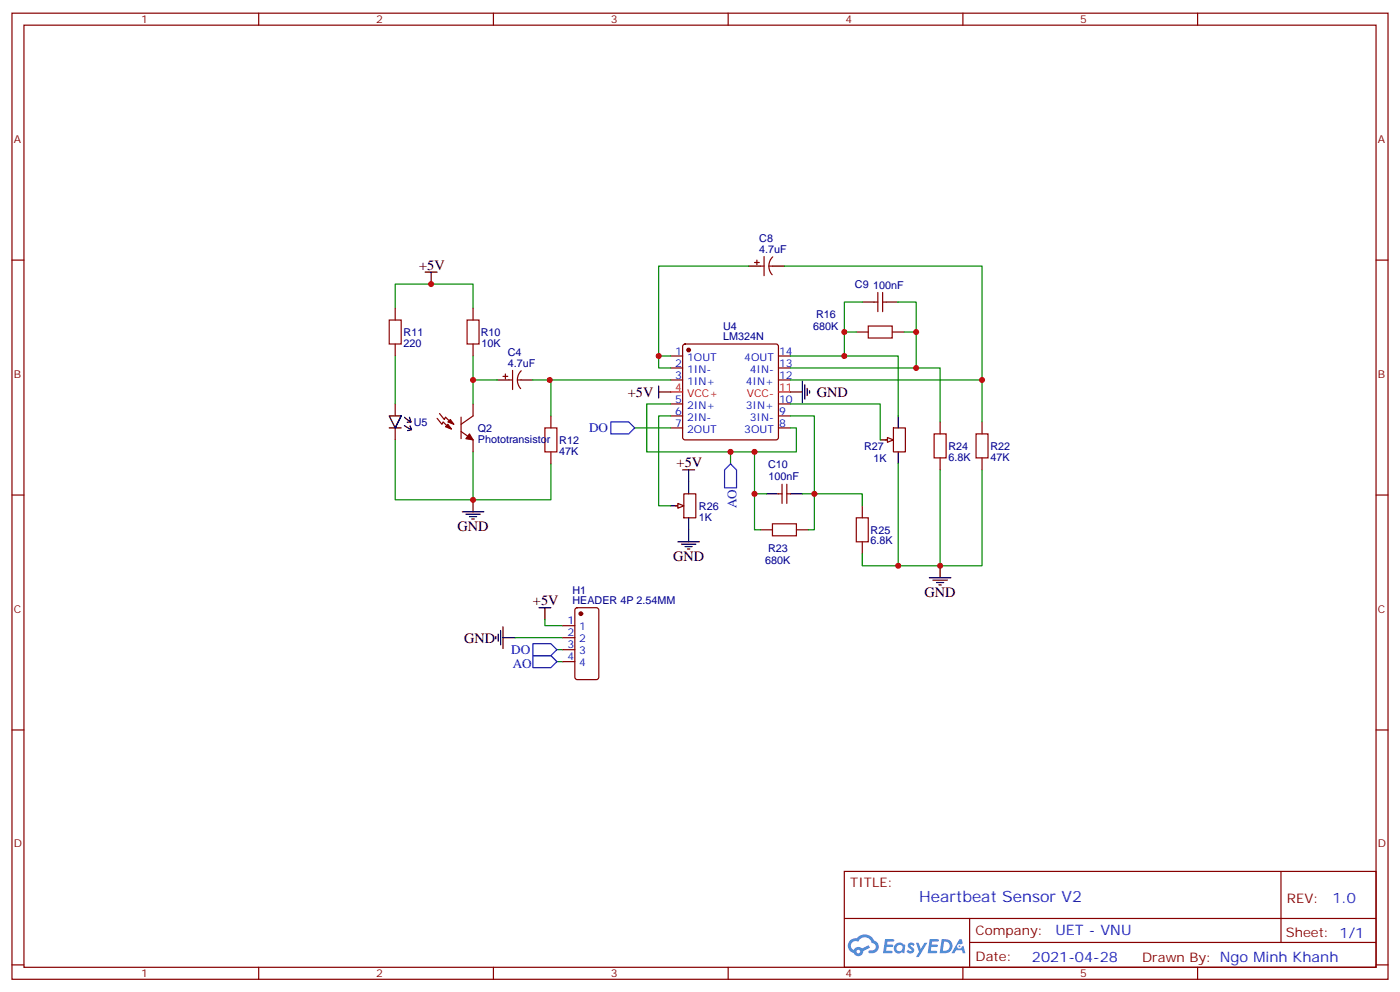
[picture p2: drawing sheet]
<svg xmlns="http://www.w3.org/2000/svg" width="412mm" height="292mm" viewBox="0 0 412 292" stroke-linecap="round" stroke-linejoin="round" font-family="sans-serif">
<g fill="none" stroke="#870000" stroke-width=".35">
<path d="M3.5 3.9h405.4v284.3h-405.4zM7.1 7.4h398.2v277.3h-398.2zM76.2 3.9v3.5M145.3 3.9v3.5M214.5 3.9v3.5M283.6 3.9v3.5M352.8 3.9v3.5M3.5 76.6h3.6M405.3 76.6h3.6M3.5 145.7h3.6M405.3 145.7h3.6M3.5 214.8h3.6"/>
<path d="M405.3 214.8h3.6M248.7 256.5h156.6v28.2h-156.6zM377.3 256.5v20.9M248.7 270.3h156.5M285.6 277.4h119.6M285.6 270.3v14.1M3.5 284h3.6M76.2 284.7v3.5M145.3 284.7v3.5M214.5 284.7v3.5M283.6 284.7v3.5M352.8 284.7v3.5"/>
<path d="M405.3 284h3.6"/>
</g>
<g fill="#5487ff">
<path d="M267.7 277.6a1.22 1.22 0 0 1 1.7 .3l-.4 .6a.47 .47 0 0 0-.3-.4 .47 .47 0 0 0-.5 .2l.1 .2a1.14 1.14 0 0 1 .8 1.8 1.14 1.14 0 0 1-1.9-.1l-.2-.1 .5-.6 .7 .4a.29 .29 0 0 0 .3-.2 .29 .29 0 0 0-.2-.3 1.04 1.04 0 0 1-.6-1.8z"/>
<path d="M260.7 276.4h2.4l.3 .2-.2 .5h-1.8l-.1 .9h1.5l.3 .4-.3 .3h-1.6l-.2 1.1 1.7 .1 .2 .3-.2 .3-2.6 .1z"/>
<path d="M273.8 276.4h2.4l.3 .2-.1 .5h-1.8l-.2 .9h1.6l.3 .4-.4 .3h-1.6l-.1 1.1 1.7 .1 .2 .3-.2 .3h-2.6z"/>
<path d="M282.6 276.4h.7l.3 1.3-.6 .3a.69 .69 0 0 0-1 .2 .69 .69 0 0 0 .4 1 .69 .69 0 0 0 .9-.6l.5-.3 .6 2.2h-.8l-.2-.8h-1.8l-.5 .8h-.8z"/>
<path d="M269.8 277.5h.8l.6 1.8 1.1-1.8h.9l-2.6 4.2h-.8l.9-1.6z"/>
<path d="M277.4 276.4l-.6 4.2h1.3a2.11 2.11 0 0 0 2.5-2.2 2.11 2.11 0 0 0-2.5-2zM278.1 277.1a1.39 1.39 0 0 1 1.7 1.5 1.39 1.39 0 0 1-1.8 1.2h-.3z"/>
<path d="M263.7 278a1.54 1.54 0 0 0-.1 2.2 1.54 1.54 0 0 0 2.2 .1l.6 .3 .3-2.3-.2-.3h-.4a1.49 1.49 0 0 0-2.4 0zM264 279a.94 .94 0 0 1 1.8 0 .94 .94 0 0 1-1.8 0z"/>
<path d="M250.4 276.8a2.18 2.18 0 0 0 1.1 3.7 1.44 1.44 0 0 0 1.6 .9 1.44 1.44 0 0 0 1.2-1.5l2-1-.5-.7-1.9 1a1.47 1.47 0 0 0-2.4 .4 1.39 1.39 0 0 1-.7-1.9 1.39 1.39 0 0 1 2-.5 2.12 2.12 0 0 1 2.2-1.3 2.12 2.12 0 0 1 1.9 1.7 1.14 1.14 0 0 1 1.1 1.4 1.14 1.14 0 0 1-1.7 .7 .43 .43 0 0 0-.5 .4 .43 .43 0 0 0 .4 .5 1.98 1.98 0 0 0 2.5-1.3 1.98 1.98 0 0 0-1.2-2.5 3.1 3.1 0 0 0-5.3-.7l-.9 .1zM252.3 280.1a.55 .55 0 0 1 1.1 0 .55 .55 0 0 1-1.1 0z"/>
<circle cx="282.6" cy="278.5" r=".26"/>
</g>
<path d="M116.4 90.7v-7.1h22.9v7.1M116.4 104.8v14.1M139.3 111.8h7.1M139.3 104.8v14.1M116.4 129.5v17.6h22.9v-14.1M215.2 133v3.5M151.7 187.7h14.1M160.5 182.4v1.7h5.3M164 191.2h1.8M164 194.7h1.8" fill="none" stroke="#008700" stroke-width=".35"/>
<path d="M157 189.4h5.3l1.7 1.8-1.7 1.8h-5.3zM157 193h5.3l1.7 1.7-1.7 1.8h-5.3z" fill="none" stroke="#00f" stroke-width=".35"/>
<path d="M125.2 80.1h3.6M127 80.1v3.5M146.4 111.8h3.5M153.5 111.8h3.5M158.7 178.9h3.6M160.5 178.9v3.5M146 187.3v.7M146.8 186.6v2.1M147.5 185.6v4.2M148.2 187.7h3.5M148.2 184.5v6.4" fill="none" stroke="#000" stroke-width=".35"/>
<g fill="none" stroke="#870000" stroke-width=".35">
<path d="M116.4 90.7v3.5M139.3 90.7v3.5M116.4 101.2v3.6M116.4 118.9v10.6M139.3 101.2v3.6M148.2 110.8h1.4M148.9 110.1v1.4M149.9 111.8h1.1M151 109v5.7M152.4 111.8h1.1M153.5 109.1a3.8 3.8 0 0 0-.1 5.3M197.6 104.8h3.5"/>
<path d="M197.6 108.3h3.5M197.6 111.8h3.5M197.6 118.9h3.5M201.3 101.5l.5-.3h26.8l.5 .3 .2 .5v26.8l-.2 .5-.5 .2h-26.8l-.5-.3-.2-.4v-26.8zM229.3 104.8h3.5M229.3 108.3h3.5M229.3 111.8h3.5M229.3 118.9h3.5M197.6 122.4h3.5M197.6 125.9h3.5M229.3 122.4h3.5M229.3 125.9h3.5"/>
</g>
<circle cx="202.8" cy="103" r=".53" fill="#870000" stroke="#870000" stroke-width=".35"/>
<path d="M197.6 115.4h3.5M229.3 115.4h3.5" fill="none" stroke="#f00" stroke-width=".35"/>
<path d="M114.7 94.2h3.5v7h-3.5zM137.6 94.2h3.5v7h-3.5z" fill="none" stroke="#a10000" stroke-width=".35"/>
<path d="M114.7 122.4h3.5l-1.8 3.5 1.8-3.5-1.8 3.5z" fill="#fff" stroke="#000" stroke-width=".35"/>
<g fill="none" stroke="#000" stroke-width=".35">
<path d="M220.5 78.3h3.5M227.5 78.3h3.6M254 88.9h3.5M261.1 88.9h3.5M114.7 125.9h3.5M119.1 125.3l2.1 1.2-.4-1.1M119.2 122.8l1.9 1.4-.5-1.3M121 124.1l-1.1 .2M121.1 126.5l-1 .2M136.2 150.6h6.3M137.2 151.3h4.3M138.3 152h2.1"/>
<path d="M139 152.8h.7M139.3 147.1v3.5M197.6 148.9h3.5M202.8 141.8v3.5M202.8 152.4v3.5M225.8 145.3h3.5M232.8 145.3h3.6"/>
</g>
<g fill="none" stroke="#870000" stroke-width=".35">
<path d="M222.2 77.3h1.5M223 76.6v1.4M224 78.3h1.1M225.1 75.5v5.6M226.5 78.3h1M227.6 75.6a3.8 3.8 0 0 0-.1 5.3M252.2 97.7h3.6M257.5 88.9h1.1M258.6 86.1v5.6M260 86.1v5.6M260 88.9h1.1M262.8 97.7h3.5"/>
<path d="M162.3 122.4v3.5M162.3 133v3.5M276.9 124.2v3.5M276.9 134.8v3.5M289.3 124.2v3.5M289.3 134.8v3.5M199 148.9h1.7M201.4 145.3h3.6v7.1h-3.6zM224 155.9h3.5M229.3 145.3h1.1M230.4 142.5v5.7M231.8 142.5v5.7"/>
<path d="M231.8 145.3h1M234.6 155.9h3.5M254 148.9v3.5M254 159.5v3.5"/>
</g>
<path d="M255.8 96h7v3.5h-7zM160.5 125.9h3.5v7.1h-3.5zM275.2 127.7h3.5v7.1h-3.5zM287.5 127.7h3.5v7.1h-3.5zM227.5 154.2h7.1v3.5h-7.1zM252.2 152.4h3.6v7.1h-3.6z" fill="none" stroke="#a10000" stroke-width=".35"/>
<g fill="none" stroke="#008700" stroke-width=".35">
<path d="M220.5 78.3h-26.5v26.5M231.1 78.3h58.2v33.5h-56.5M248.7 97.7v7.1h-15.9M254 88.9h-5.3v8.8h3.5M264.6 88.9h5.3v8.8h-3.6M269.9 97.7v10.6h-37.1M157 111.8h5.3v10.6M161.9 111.8h35.7M197.6 104.8h-3.6v3.5h3.6M269.9 108.3h7v15.9M289.3 111.8v12.4M162.3 136.5v10.6h-23"/>
<path d="M276.9 138.3v28.2"/>
</g>
<path d="M199.7 148.2l1.7 .7-1.7 .7z" fill="#f0f0f0" stroke="#870000" stroke-width=".35"/>
<path d="M197.6 118.9h-7.1v14.1h31.7M197.6 122.4h-3.6v26.5h3.6M232.8 125.9h1.8v7.1h-12.4v12.3M232.8 122.4h7.1v22.9h14.1v3.6M289.3 138.3v28.2h-35.3v-3.5M225.8 145.3h-3.6v10.6h1.8M236.4 145.3h3.5v10.6h-1.8" fill="none" stroke="#008700" stroke-width=".35"/>
<g fill="none" stroke="#000" stroke-width=".35">
<path d="M194 115.4h3.6M194 113.6v3.5M232.8 115.4h3.6M236.4 112.2v6.3M237.1 113.2v4.3M237.8 114.3v2.1M238.5 115v.7M201.1 138.3h3.5M202.8 138.3v3.5M259.3 129.5h3.5M264.6 122.4v3.5M264.6 133v3.5"/>
<path d="M199.7 159.5h6.3M202.8 155.9v3.6M200.7 160.2h4.3M201.8 160.9h2.1M202.5 161.6h.7"/>
</g>
<path d="M260.7 129.5h1.8M263.2 125.9h3.5v7.1h-3.5z" fill="none" stroke="#870000" stroke-width=".35"/>
<path d="M261.4 128.8l1.8 .7-1.8 .7z" fill="#f0f0f0" stroke="#870000" stroke-width=".35"/>
<path d="M232.8 118.9h26.5v10.6M248.7 104.8h15.9v17.6M187 125.9h10.6M264.6 136.5v30" fill="none" stroke="#008700" stroke-width=".35"/>
<path d="M273.8 170h6.3M274.8 170.7h4.2M275.9 171.4h2.1M276.6 172.2h.7M276.9 166.5v3.5" fill="none" stroke="#000" stroke-width=".35"/>
<path d="M139.3 118.9v3.5l-3.5 2.5M128.8 123.1l1.4 1.8 .3-.7 1.8 1.7M129.5 121.7l1.4 1.8 .3-.7 1.8 1.7M135.8 122.8v6.3M135.8 127l3.5 2.5v3.5M169.6 179.1l.4-.2h5.7l.6 .4 .1 20-.5 .7h-5.9l-.6-.4-.1-20zM165.8 184.1h3.5M165.8 187.7h3.5M165.8 191.2h3.5M165.8 194.7h3.5" fill="none" stroke="#870000" stroke-width=".35"/>
<g fill="#870000" stroke="#870000" stroke-width=".35">
<path d="M131.9 124.2l.7-.7 1.1 1.4z"/>
<path d="M131.2 125.6l.7-.7 1.1 1.4z"/>
<path d="M138.3 127.7l1 1.8-2.1-.4z"/>
<circle cx="171.1" cy="180.6" r=".53"/>
</g>
<path d="M179.9 124.2h5.3l1.8 1.7-1.8 1.8h-5.3zM215.2 136.5l1.8 1.8v5.3h-3.6v-5.3z" fill="none" stroke="#00f" stroke-width=".35"/>
<g fill="#c00">
<circle cx="215.2" cy="133" r=".88"/>
<circle cx="139.3" cy="147.1" r=".88"/>
<circle cx="139.3" cy="111.8" r=".88"/>
<circle cx="127" cy="83.6" r=".88"/>
<circle cx="248.7" cy="97.7" r=".88"/>
<circle cx="269.9" cy="97.7" r=".88"/>
<circle cx="264.6" cy="166.5" r=".88"/>
<circle cx="276.9" cy="166.5" r=".88"/>
<circle cx="161.9" cy="111.8" r=".88"/>
<circle cx="248.7" cy="104.8" r=".88"/>
<circle cx="269.9" cy="108.3" r=".88"/>
<circle cx="289.3" cy="111.8" r=".88"/>
<circle cx="194" cy="104.8" r=".88"/>
<circle cx="239.9" cy="145.3" r=".88"/>
<circle cx="222.3" cy="145.3" r=".88"/>
<circle cx="222.3" cy="133" r=".88"/>
</g>
<text font-size="4.6" fill="#00f" x="270.8" y="265.5">Heartbeat Sensor V2</text>
<g font-size="4.2">
<text x="123.5" y="79.4">+5V</text>
<text x="184.9" y="116.8">+5V</text>
<text x="240.6" y="116.8">GND</text>
<text x="199.3" y="137.6">+5V</text>
<text x="134.8" y="156.3">GND</text>
<text x="198.3" y="165.1">GND</text>
<text x="157" y="178.2">+5V</text>
<text x="272.3" y="175.7">GND</text>
<text x="136.7" y="189.1">GND</text>
</g>
<g font-size="4.2" fill="#00f">
<text x="392.5" y="265.7">1.0</text>
<text x="310.9" y="275.3">UET - VNU</text>
<text x="304" y="283.1">2021-04-28</text>
</g>
<g font-size="3.9" fill="#00f">
<text x="173.5" y="127.2">DO</text>
<text x="217" y="149.5" transform="rotate(-90 217 149.5)">AO</text>
<text x="150.6" y="192.5">DO</text>
<text x="151" y="196.5">AO</text>
</g>
<g font-size="3.9" fill="#800">
<text x="250.5" y="261.1">TITLE:</text>
<text x="379.1" y="265.7">REV:</text>
<text x="287.4" y="275.3">Company:</text>
<text x="378.7" y="275.9">Sheet: 1/1</text>
<text x="287.4" y="282.9">Date:</text>
<text x="336.4" y="283">Drawn By: Ngo Minh Khanh</text>
</g>
<g font-size="3.2" fill="#800">
<text x="41.6" y="6.9">1</text>
<text x="110.8" y="6.9">2</text>
<text x="179.9" y="6.9">3</text>
<text x="249.1" y="6.9">4</text>
<text x="318.2" y="6.9">5</text>
<text x="4.1" y="42">A</text>
<text x="405.9" y="42">A</text>
<text x="4.1" y="111.1">B</text>
<text x="405.9" y="111.1">B</text>
<text x="4.1" y="180.3">C</text>
<text x="405.9" y="180.3">C</text>
<text x="4.1" y="249.4">D</text>
<text x="405.9" y="249.4">D</text>
<text x="41.6" y="287.7">1</text>
<text x="110.8" y="287.7">2</text>
<text x="179.9" y="287.7">3</text>
<text x="249.1" y="287.7">4</text>
<text x="318.2" y="287.7">5</text>
</g>
<g font-size="3.2" fill="#000080">
<text x="223.7" y="71.3">C8</text>
<text x="223.7" y="74.4">4.7uF</text>
<text x="251.8" y="84.9">C9</text>
<text x="257.2" y="85">100nF</text>
<text x="240.4" y="93.6">R16</text>
<text x="118.9" y="98.8">R11</text>
<text x="141.6" y="98.8">R10</text>
<text x="213" y="100.2">LM324N</text>
<text x="213" y="97.2">U4</text>
<text x="239.5" y="97.1">680K</text>
<text x="118.9" y="102">220</text>
<text x="141.8" y="102">10K</text>
<text x="149.6" y="107.9">4.7uF</text>
<text x="149.6" y="104.8">C4</text>
<text x="121.9" y="125.3">U5</text>
<text x="140.8" y="130.2">Phototransistor</text>
<text x="140.8" y="127.2">Q2</text>
<text x="164.7" y="130.6">R12</text>
<text x="164.7" y="133.8">47K</text>
<text x="226.3" y="137.7">C10</text>
<text x="254.5" y="132.4">R27</text>
<text x="257.3" y="135.9">1K</text>
<text x="279.4" y="135.5">6.8K</text>
<text x="279.4" y="132.4">R24</text>
<text x="291.7" y="135.5">47K</text>
<text x="291.7" y="132.4">R22</text>
<text x="226.4" y="141.2">100nF</text>
<text x="205.8" y="153.2">1K</text>
<text x="205.9" y="150">R26</text>
<text x="256.5" y="160.2">6.8K</text>
<text x="256.5" y="157.1">R25</text>
<text x="225.4" y="165.9">680K</text>
<text x="226.3" y="162.3">R23</text>
<text x="168.6" y="177.8">HEADER 4P 2.54MM</text>
<text x="168.6" y="174.7">H1</text>
</g>
<g font-size="3.2" fill="#00f">
<text x="198.9" y="104.4">1</text>
<text x="198.9" y="107.9">2</text>
<text x="202.4" y="106.2">1OUT</text>
<text x="219.2" y="106.2">4OUT</text>
<text x="229.5" y="107.9">13</text>
<text x="229.5" y="104.4">14</text>
<text x="198.9" y="111.5">3</text>
<text x="202.4" y="109.7">1IN-</text>
<text x="202.4" y="113.2">1IN+</text>
<text x="219.7" y="113.2">4IN+</text>
<text x="220.8" y="109.7">4IN-</text>
<text x="229.5" y="111.5">12</text>
<text x="198.9" y="118.5">5</text>
<text x="229.5" y="118.5">10</text>
<text x="198.9" y="122.1">6</text>
<text x="198.9" y="125.6">7</text>
<text x="202.4" y="120.3">2IN+</text>
<text x="202.4" y="123.8">2IN-</text>
<text x="219.7" y="120.3">3IN+</text>
<text x="220.8" y="123.8">3IN-</text>
<text x="229.5" y="125.6">8</text>
<text x="229.5" y="122.1">9</text>
<text x="202.4" y="127.4">2OUT</text>
<text x="219.2" y="127.4">3OUT</text>
<text x="167.1" y="183.8">1</text>
<text x="170.6" y="185.6">1</text>
<text x="167.1" y="187.3">2</text>
<text x="167.1" y="190.9">3</text>
<text x="170.6" y="189.1">2</text>
<text x="167.1" y="194.4">4</text>
<text x="170.6" y="192.6">3</text>
<text x="170.6" y="196.1">4</text>
</g>
<g font-size="3.2" fill="#f00">
<text x="198.9" y="115">4</text>
<text x="202.4" y="116.8">VCC+</text>
<text x="220" y="116.8">VCC-</text>
<text x="229.5" y="115">11</text>
</g>
</svg>
